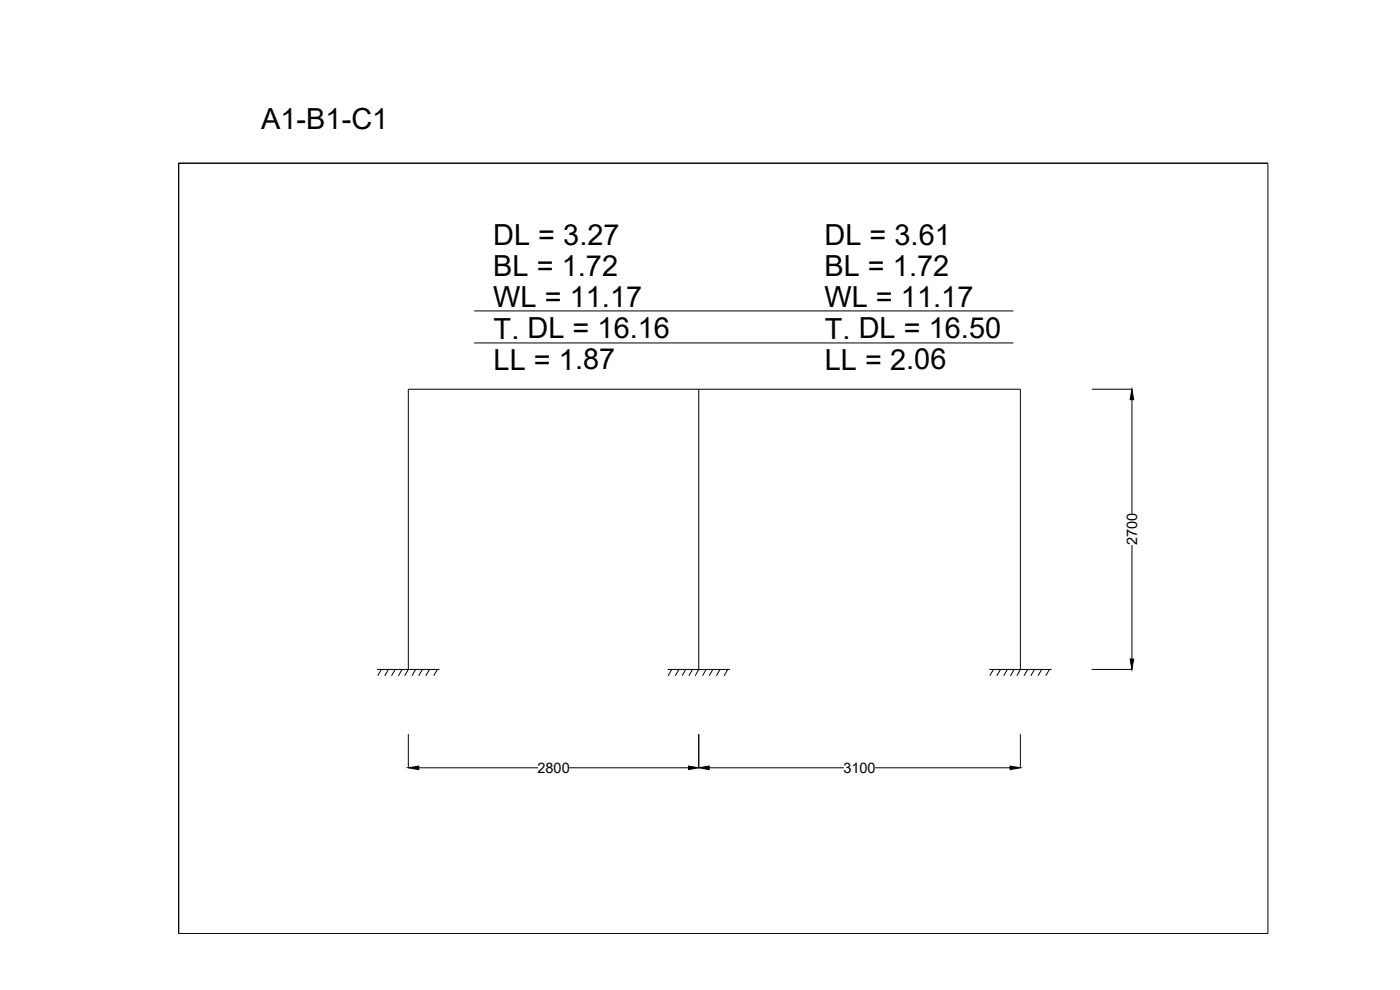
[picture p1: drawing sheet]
<svg xmlns="http://www.w3.org/2000/svg" width="420mm" height="297mm" viewBox="0 0 420 297" stroke-linecap="round" stroke-linejoin="round" font-family="sans-serif">
<!-- layer: 0 -->
<g fill="none" stroke="#000" stroke-width=".3">
<path d="M380.5 49h-326.9v231.1M380.5 49v231.1h-326.9M142.3 93.3h161.9M142.3 102.9h161.9M209.7 116.8v84.1l-1.1 1.9M327.6 116.8h12.2M339.7 119.9v34.2M339.7 163.5v34.2M113.2 200.9h18.7M114.5 200.9l-1.1 1.9M116.6 200.9l-1.1 1.9M118.6 200.9l-1.1 1.9"/>
<path d="M120.7 200.9l-1.1 1.9M121.4 202.8l1.1-1.9v-84.1h183.7v84.1l-1 1.9M124.7 200.9l-1.1 1.9M126.7 200.9l-1 1.9M128.9 200.9l-1.1 1.9M131.3 200.9l-1.1 1.9M200.4 200.9h18.7M201.6 200.9l-1.1 1.9M203.7 200.9l-1.1 1.9M205.8 200.9l-1.1 1.9M207.8 200.9l-1.1 1.9M211.9 200.9l-1.1 1.9"/>
<path d="M213.9 200.9l-1.1 1.9M216.1 200.9l-1.1 1.9M218.4 200.9l-1.1 1.9M296.9 200.9h18.7M298.1 200.9l-1.1 1.9M300.3 200.9l-1.1 1.9M302.3 200.9l-1.1 1.9M304.4 200.9l-1.1 1.9M308.4 200.9l-1.1 1.9M310.5 200.9l-1.1 1.9M312.6 200.9l-1.1 1.9M314.9 200.9l-1.1 1.9"/>
<path d="M327.6 200.9h12.2M122.5 220.3v10.1M125.7 230.4h35.7M170.8 230.4h35.8M209.7 220.3v10.1M212.8 230.4h40.5M262.7 230.4h40.4M306.2 220.3v10.1"/>
</g>
<path d="M339.7 116.8l.5 3.1h-1zM339.2 197.7h1l-.5 3.2zM122.5 230.4l3.2-.5v1zM206.6 229.9l3.1 .5-3.1 .5zM209.7 230.4l3.1-.5v1zM303.1 229.9l3.1 .5-3.1 .5z" fill="#000" stroke="#000" stroke-width=".3"/>
<g font-size="8.7">
<text x="78.4" y="38.8">A1-B1-C1</text>
<text x="148" y="73.6">DL = 3.27</text>
<text x="247.4" y="73.6">DL = 3.61</text>
<text x="148" y="82.9">BL = 1.72</text>
<text x="247.4" y="82.9">BL = 1.72</text>
<text x="148" y="92.2">WL = 11.17</text>
<text x="247.4" y="92.2">WL = 11.17</text>
<text x="148.2" y="101.6">T. DL = 16.16</text>
<text x="247.6" y="101.6">T. DL = 16.50</text>
<text x="148.2" y="110.9">LL = 1.87</text>
<text x="247.6" y="110.9">LL = 2.06</text>
</g>
<g font-size="4.3">
<text x="341.2" y="163.6" transform="rotate(-90 341.2 163.6)">2700</text>
<text x="161.3" y="231.9">2800</text>
<text x="253.1" y="231.9">3100</text>
</g>
</svg>
